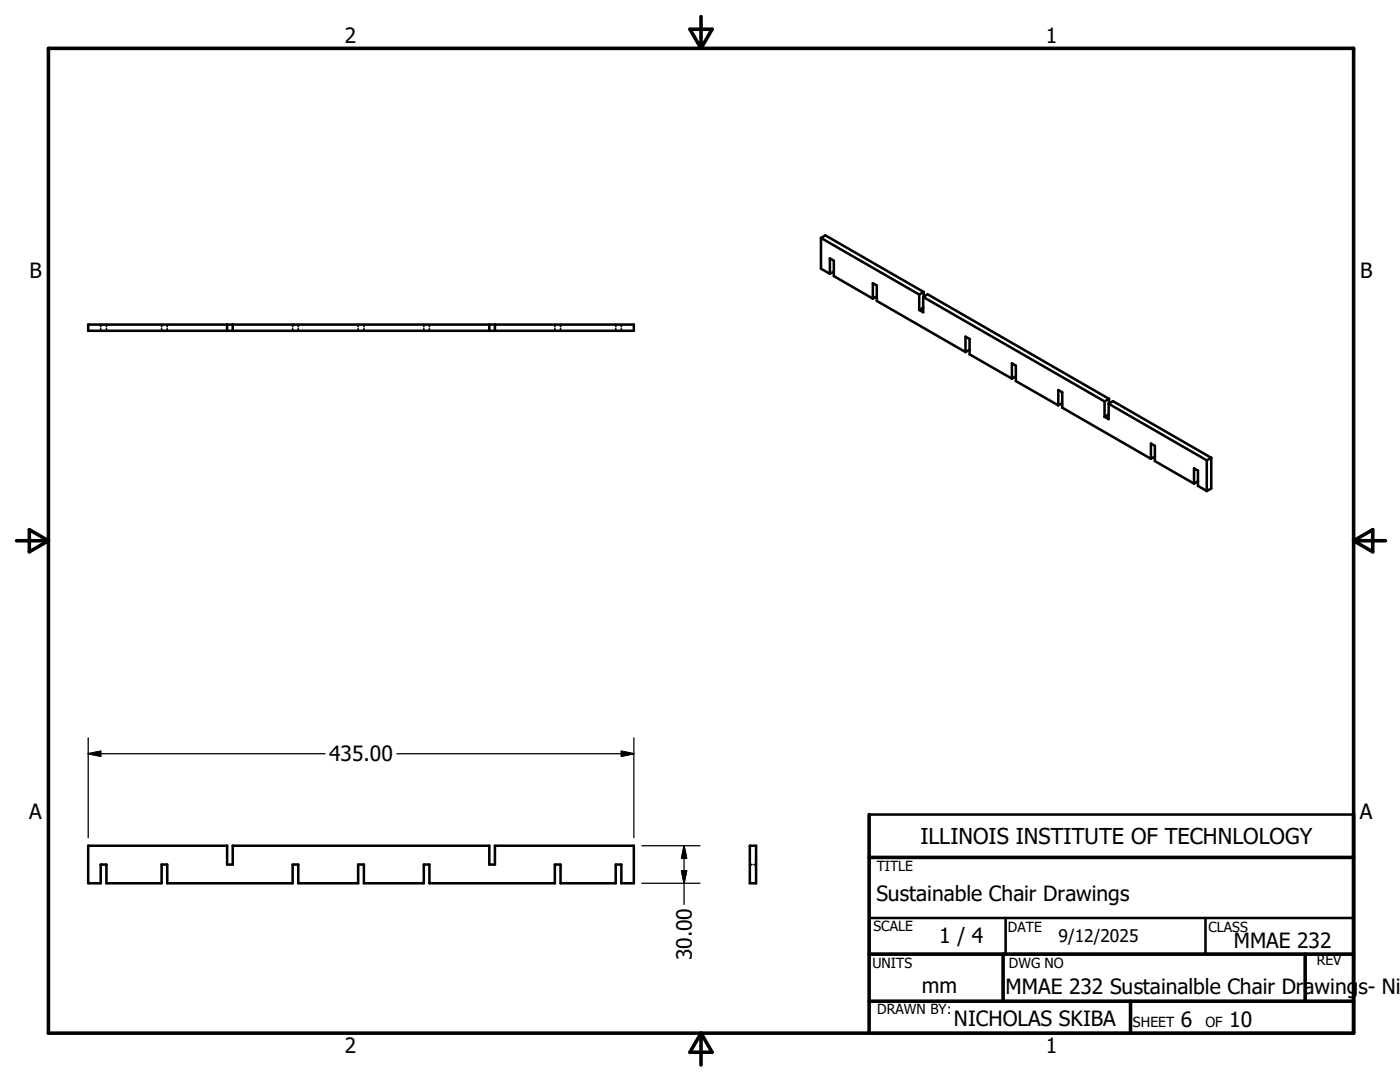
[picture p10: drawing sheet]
<svg xmlns="http://www.w3.org/2000/svg" width="279mm" height="216mm" viewBox="0 0 279 216" stroke-linecap="round" stroke-linejoin="round" font-family="sans-serif">
<g fill="none" stroke="#000" stroke-width=".51">
<path d="M163.8 47.5l.9-.5 19.6 11.3M163.8 47.5l19.7 11.3M163.8 47.5v6.1l1.8 1M165.6 54.6v-3l.8 .4v3.1l7.8 4.5M166.4 54.2l-.8 .4M174.2 59.6v-3.1l.8 .5v3l17.7 10.2M175 59.1l-.8 .5M183.5 58.8v3M184.2 59.3v3l-.7-.5M184.2 59.3l.9-.6 36.2 20.9M184.2 59.3l36.2 20.8M184.3 58.3v.9"/>
<path d="M184.3 58.3l-.8 .5M17.6 64.8h108.9v1.2h-108.9zM45.3 64.8v1.2M46.4 64.8v1.2M97.7 64.8v1.2M98.8 64.8v1.2M184.2 61.4l-.7 .4M192.7 70.2v-3l.8 .4v3.1l8.4 4.9M193.5 69.8l-.8 .4M201.9 75.6v-3.1l.8 .5v3l8.5 4.9M202.7 75.1l-.8 .5M221.3 79.6v.9"/>
<path d="M221.3 79.6l-.9 .5M211.2 80.9v-3.1l.8 .5v3l17.7 10.3M212 80.4l-.8 .5M220.4 80.1v3.1M221.3 80.6v3l-.9-.4M221.3 80.6l.8-.6 19.6 11.3M221.3 82.7l-.9 .5M221.3 80.6l19.5 11.3M229.7 91.6v-3.1l.8 .5v3l7.8 4.5M230.5 91.1l-.8 .5M238.3 96.5v-3l.8 .4v3.1l1.7 1M239.1 96l-.8 .5"/>
<path d="M240.8 91.9v6.1M241.7 91.3l-.9 .6M241.7 91.3v6.2l-.9 .5M17.6 168.8h27.7v3.7h1.1v-3.7h51.3v3.7h1.1v-3.7h27.7v7.4h-2.5v-3.7h-1.1v3.7h-11v-3.7h-1.2v3.7h-25v-3.7h-1.1v3.7h-12v-3.7h-1.1v3.7h-12v-3.7h-1.1v3.7h-25v-3.7h-1.1v3.7h-11.1v-3.7h-1.1v3.7h-2.5zM149.6 168.8h1.3v7.4h-1.3zM173.5 162.5h96.6M173.5 183.2h96.6v7.2h-96.6zM200.7 183.2v7.2M240.6 183.2v7.2M173.5 206.2h96.6"/>
</g>
<g fill="none" stroke="#000" stroke-width=".36">
<path d="M20.1 64.8v.4M20.1 65.6v.4M21.2 64.8v.4M21.2 65.6v.4M32.3 64.8v.4M32.3 65.6v.4M33.4 64.8v.4M33.4 65.6v.4M58.4 64.8v.4M58.4 65.6v.4M59.5 64.8v.4M59.5 65.6v.4"/>
<path d="M71.5 64.8v.4M71.5 65.6v.4M72.6 64.8v.4M72.6 65.6v.4M84.6 64.8v.4M84.6 65.6v.4M85.7 64.8v.4M85.7 65.6v.4M110.7 64.8v.4M110.7 65.6v.4M111.9 64.8v.4M111.9 65.6v.4"/>
<path d="M122.9 64.8v.4M122.9 65.6v.4M124 64.8v.4M124 65.6v.4M149.6 172.5h.5M150.5 172.5h.4"/>
</g>
<g fill="none" stroke="#000" stroke-width=".71">
<path d="M9.7 9.6h260.4v196.6h-260.4zM137.7 5.8h4.4l-2.2 3.8zM139.9 3.3v6.3M3.3 107.9h6.4M5.8 105.7l3.9 2.2-3.9 2.2zM270.1 107.9h6.4M270.1 107.9l3.9-2.2v4.4zM173.5 171.1h96.6M173.5 162.5v43.7M173.5 190.4h96.6M173.5 199.8h96.6M200.2 190.4v9.4"/>
<path d="M225.6 199.8v6.4M260.5 190.4v9.4M139.9 206.2v6.3M139.9 206.2l2.2 3.8h-4.4z"/>
</g>
<path d="M17.6 150.4h47.3M17.6 150.4l2.5-.5v1zM17.6 147.2v20M79.2 150.4h47.3M124 149.9l2.5 .5-2.5 .5zM126.5 147.2v20M128.1 168.8h11.6M128.1 176.2h11.6M136 173.8h1l-.5 2.4zM136.5 168.8v11.7M136.5 168.8l.5 2.4h-1z" fill="none" stroke="#000" stroke-width=".25"/>
<path d="M17.6 150.4l2.5-.5v1zM124 149.9l2.5 .5-2.5 .5zM136 173.8h1l-.5 2.4zM136.5 168.8l.5 2.4h-1z" fill="#000" stroke="#000" stroke-width=".25"/>
<text font-size="4.4" x="183.7" y="168.4">ILLINOIS INSTITUTE OF TECHNLOLOGY</text>
<g font-size="4.2">
<text x="68.8" y="8.7">2</text>
<text x="208.7" y="8.7">1</text>
<text x="5.9" y="55.5">B</text>
<text x="271.4" y="55.5">B</text>
<text x="65.7" y="151.9">435.00</text>
<text x="5.8" y="163.4">A</text>
<text x="271.4" y="163.4">A</text>
<text x="174.9" y="179.7">Sustainable Chair Drawings</text>
<text x="138.1" y="191.6" transform="rotate(-90 138.1 191.6)">30.00</text>
<text x="187.5" y="188.3">1 / 4</text>
<text x="246.2" y="189.2">MMAE 232</text>
<text x="184" y="198.2">mm</text>
<text x="200.7" y="198.4">MMAE 232 Sustainalble Chair Drawings- Ni</text>
<text x="190.4" y="204.7">NICHOLAS SKIBA</text>
<text x="235.7" y="205">6</text>
<text x="245.3" y="205">10</text>
<text x="68.8" y="210.2">2</text>
<text x="208.7" y="210.2">1</text>
</g>
<text font-size="3.5" x="211.2" y="187.9">9/12/2025</text>
<g font-size="2.8">
<text x="175" y="173.8">TITLE</text>
<text x="174.3" y="185.8">SCALE</text>
<text x="201.2" y="186">DATE</text>
<text x="241.2" y="186">CLASS</text>
<text x="174.1" y="193.2">UNITS</text>
<text x="201.3" y="193.2">DWG NO</text>
<text x="262.8" y="192.6">REV</text>
<text x="175.1" y="202.4">DRAWN BY:</text>
<text x="226.1" y="205">SHEET</text>
<text x="240.6" y="205">OF</text>
</g>
</svg>
